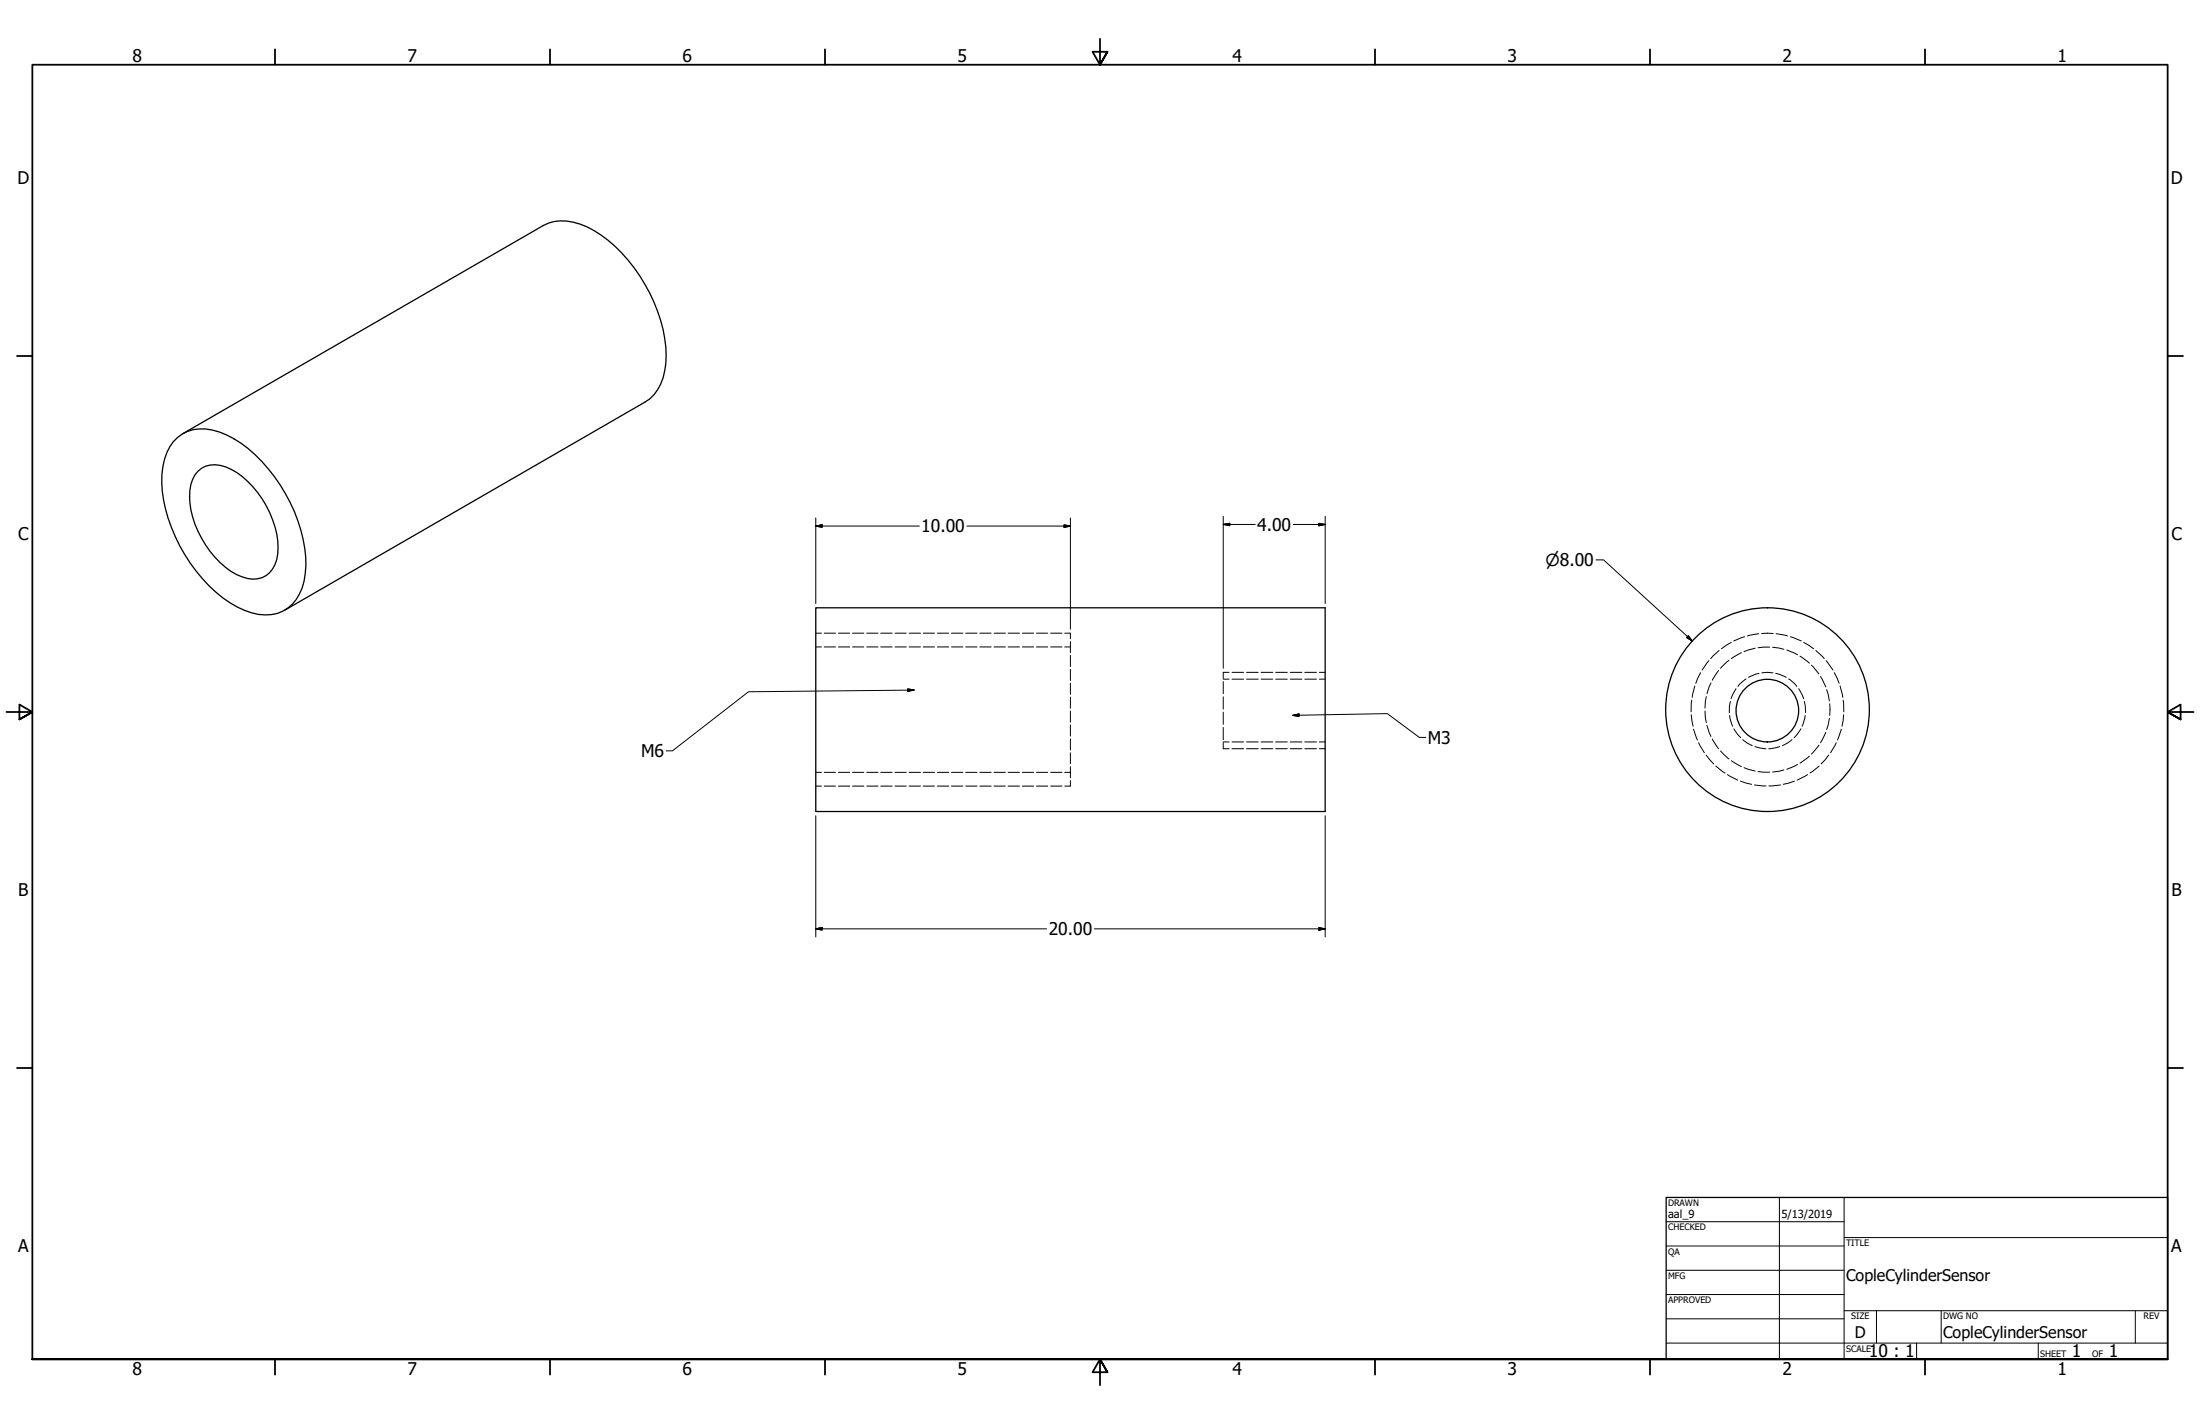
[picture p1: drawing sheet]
<svg xmlns="http://www.w3.org/2000/svg" width="864mm" height="559mm" viewBox="0 0 864 559" stroke-linecap="round" stroke-linejoin="round" font-family="sans-serif">
<!-- layer: Visible (ANSI) -->
<g fill="none" stroke="#000" stroke-width=".51">
<path d="M69.7 171.7a15.7 15.7 0 0 1 16.5-2.2 47.6 47.6 0 0 1 21.5 17.5 60.4 60.4 0 0 1 12.4 34.9 20.7 20.7 0 0 1-7.1 16.7 16.7 16.7 0 0 1-17 .9 54.8 54.8 0 0 1-25.5-25.3 55.1 55.1 0 0 1-6.9-28.1 20.6 20.6 0 0 1 6.1-14.4zM71.8 170.2l141.4-81.7a17.4 17.4 0 0 1 14.5-.6 52 52 0 0 1 25.5 23.7 55.6 55.6 0 0 1 8.2 31 18.9 18.9 0 0 1-8.2 15.2l-141.4 81.7M77.7 184.9a9.9 9.9 0 0 1 10.8-1.7 34.1 34.1 0 0 1 17.4 17.9 26.8 26.8 0 0 1 2 20.5 9.3 9.3 0 0 1-12.8 4.8 33.5 33.5 0 0 1-17.4-17.9 26.7 26.7 0 0 1-2.1-20.4l.9-1.7zM320.2 238.5h200v80h-200z"/>
<circle cx="693.8" cy="278.9" r="12.3"/>
<circle cx="693.8" cy="278.5" r="40"/>
</g>
<!-- layer: Hidden (ANSI) -->
<g fill="none" stroke="#000" stroke-width=".39">
<path d="M320.2 253.9h2.3M323.5 253.9h4.5M329.1 253.9h4.5M334.6 253.9h4.5M340.2 253.9h4.5M345.8 253.9h4.4M351.3 253.9h4.4M356.9 253.9h4.4M362.4 253.9h4.4M368 253.9h4.4M373.5 253.9h4.5M379.1 253.9h4.4"/>
<path d="M384.6 253.9h4.5M390.2 253.9h4.5M395.7 253.9h4.5M401.3 253.9h4.5M406.8 253.9h4.5M412.4 253.9h4.5M418 253.9h2.2M420.2 248.5v2.1M420.2 251.8v4.3M420.2 257.2v4.4M678.7 259.1l-3.3 3.2M683.6 256.2l-4 2.2"/>
<path d="M689 254.4l-4.4 1.3M694.7 253.9l-4.6 .3M695.8 254l4.5 .8M701.4 255.1l4.2 1.8M706.6 257.5l3.6 2.7M420.2 262.6v4.4M420.2 268.1v4.4M420.2 273.6v4.3M420.2 279v4.4M480.2 266.5h2.3M480.2 263.8v2.5M480.2 267.5v4.7"/>
<path d="M480.2 273.4v4.9M480.2 279.5v4.7M483.6 266.5h4.6M489.3 266.5h4.6M495 266.5h4.6M500.8 266.5h4.5M506.5 266.5h4.5M512.2 266.5h4.6M517.9 266.5h2.3M669.3 279l.5 4.6M669.8 273.4l-.5 4.5M671.6 268l-1.5 4.2"/>
<path d="M674.6 263.1l-2.5 3.9M711.1 261l2.9 3.5M714.6 265.5l2.1 4.1M717 270.6l1.1 4.5M718.2 276.2v4.5M420.2 284.5v4.4M420.2 289.9v4.4M420.2 295.4v4.3M480.2 291.1h2.3M480.2 285.4v4.9M480.2 291.4v2.4M483.6 291.1h4.6"/>
<path d="M489.3 291.1h4.6M495 291.1h4.6M500.8 291.1h4.5M506.5 291.1h4.5M512.2 291.1h4.6M517.9 291.1h2.3M670.1 284.7l1.5 4.3M672.1 290l2.5 3.8M675.4 294.7l3.3 3.1M679.6 298.5l4 2.3M705.6 300l-4.2 1.9M710.2 296.7l-3.6 2.8"/>
<path d="M714 292.4l-2.9 3.5M716.7 287.4l-2.1 4.1M718.1 281.9l-1.1 4.4M320.2 303.1h2.3M323.5 303.1h4.5M329.1 303.1h4.5M334.6 303.1h4.5M340.2 303.1h4.5M345.8 303.1h4.4M351.3 303.1h4.4M356.9 303.1h4.4M362.4 303.1h4.4"/>
<path d="M368 303.1h4.4M373.5 303.1h4.5M379.1 303.1h4.4M384.6 303.1h4.5M390.2 303.1h4.5M395.7 303.1h4.5M401.3 303.1h4.5M406.8 303.1h4.5M412.4 303.1h4.5M418 303.1h2.2M420.2 300.9v4.3M420.2 306.3v2.2"/>
<path d="M684.6 301.2l4.4 1.4M690.1 302.8l4.6 .2M700.3 302.1l-4.5 .9"/>
</g>
<!-- layer: Hidden Narrow (ANSI) -->
<g fill="none" stroke="#000" stroke-width=".39">
<path d="M320.2 248.5h2.3M323.5 248.5h4.5M329.1 248.5h4.5M334.6 248.5h4.5M340.2 248.5h4.5M345.8 248.5h4.4M351.3 248.5h4.4M356.9 248.5h4.4M362.4 248.5h4.4M368 248.5h4.4M373.5 248.5h4.5M379.1 248.5h4.4"/>
<path d="M384.6 248.5h4.5M390.2 248.5h4.5M395.7 248.5h4.5M401.3 248.5h4.5M406.8 248.5h4.5M412.4 248.5h4.5M418 248.5h2.2M670.8 259.3l-2.7 3.7M674.8 255.3l-3.2 3.1M679.6 252.1l-3.8 2.5M684.8 249.9l-4.2 1.6M690.4 248.7l-4.5 .9"/>
<path d="M691.5 248.6h4.6M697.2 248.7l4.5 .9M702.8 249.9l4.3 1.6M708 252.1l3.9 2.5M712.8 255.3l3.3 3.1M716.9 259.3l2.6 3.7M480.2 263.8h2.3M483.6 263.8h4.6M489.3 263.8h4.6M495 263.8h4.6M500.8 263.8h4.5M506.5 263.8h4.5"/>
<path d="M512.2 263.8h4.6M517.9 263.8h2.3M664.1 274.8l-.3 4.5M665.3 269.2l-1 4.4M667.6 264l-1.9 4.2M679.3 275.3l-.4 1.8-.1 2.6M681.5 270.3l-2 3.9M685.4 266.4l-2.5 2-.7 1M690.5 264.2l-4.1 1.6M691.6 264h4.4M697 264.2l4.2 1.6M702.1 266.4l2.5 2 .8 1"/>
<path d="M706.1 270.3l1.9 3.9M708.3 275.3l.4 1.8v2.6M720 264l1.9 4.2M722.3 269.2l1.1 4.4M723.5 274.8l.3 4.5M480.2 293.8h2.3M483.6 293.8h4.6M489.3 293.8h4.6M495 293.8h4.6M500.8 293.8h4.5M506.5 293.8h4.5M512.2 293.8h4.6"/>
<path d="M517.9 293.8h2.3M663.9 280.5l.7 4.5M664.8 286.1l1.5 4.3M666.8 291.5l2.2 3.9M669.7 296.3l3 3.5M678.9 280.7l1.2 4.3M680.7 286l2.6 3.5M684.1 290.3l1.6 1.2 2.1 1.1M688.9 293l4.3 .8M698.6 293l-4.3 .8M703.5 290.3l-1.7 1.2-2.1 1.1M706.9 286l-2.6 3.5"/>
<path d="M708.6 280.7l-1.2 4.3M717.9 296.3l-3 3.5M720.8 291.5l-2.2 3.9M722.8 286.1l-1.5 4.3M723.7 280.5l-.6 4.5M320.2 308.5h2.3M323.5 308.5h4.5M329.1 308.5h4.5M334.6 308.5h4.5M340.2 308.5h4.5M345.8 308.5h4.4M351.3 308.5h4.4"/>
<path d="M356.9 308.5h4.4M362.4 308.5h4.4M368 308.5h4.4M373.5 308.5h4.5M379.1 308.5h4.4M384.6 308.5h4.5M390.2 308.5h4.5M395.7 308.5h4.5M401.3 308.5h4.5M406.8 308.5h4.5M412.4 308.5h4.5M418 308.5h2.2"/>
<path d="M673.5 300.6l3.7 2.7M678.1 304l4 2.1M683.2 306.5l4.4 1.3M688.7 308l4.5 .4M698.9 308l-4.5 .4M704.4 306.5l-4.4 1.3M709.5 304l-4 2.1M714.1 300.6l-3.6 2.7"/>
</g>
<!-- layer: Border (ANSI) -->
<g fill="none" stroke="#000" stroke-width=".7">
<path d="M107.9 19.4v6M215.9 19.4v6M323.8 19.4v6M431.8 15.2v10.2l-2.9-5.1h5.8l-2.9 5.1 2.9-5.1M539.8 19.4v6M647.7 19.4v6M755.6 19.4v6M6.7 139.7h6M850.9 139.7h6M2.5 279.4h10.2l-5.1-2.9v5.8l5.1-2.9-5.1 2.9M861.1 279.4h-10.2l5.1-2.9v5.8l-5.1-2.9 5.1 2.9M6.7 419.1h6"/>
<path d="M850.9 419.1h6M12.7 533.4v-508h838.2v508h-838.2h838.2M107.9 533.4v6M215.9 533.4v6M323.8 533.4v6M434.7 538.5l-2.9-5.1 2.9 5.1h-5.8l2.9-5.1v10.2M539.8 533.4v6M647.7 533.4v6M755.6 533.4v6"/>
</g>
<!-- layer: Title (ANSI) -->
<g fill="none" stroke="#000" stroke-width=".39">
<path d="M654 479.4h69.9M698.5 469.9v63.5M723.9 469.9v63.5M654 488.9h69.9M654 498.5h69.9M723.9 485.6h127M654 508h69.9M654 517.5h69.9M723.9 514.3h127M736.6 514.3v12.7M762 514.3v12.7M838.2 514.3v12.7"/>
<path d="M654 527h196.9M752.3 527v6.4M800.1 527v6.4"/>
</g>
<path d="M654 469.9h196.9v63.5h-196.9z" fill="none" stroke="#000" stroke-width=".51"/>
<!-- layer: Dimension (ANSI) -->
<g fill="none" stroke="#000" stroke-width=".39">
<path d="M320.2 206.4l2.5-.5v1zM320.2 203.3v33.6M320.2 206.4h40.7M379.5 206.4h40.7M417.7 205.9l2.5 .5-2.5 .5zM420.2 203.3v43.6M480.2 205.8l2.5-.4v.9zM480.2 205.8h12.6M480.2 202.6v59.7M507.7 205.8h12.5M517.7 205.4l2.5 .4-2.5 .5zM520.2 202.6v34.3"/>
<path d="M626.5 219.7h3l34.8 31.8M662.7 249.4l1.6 2.1-2.2-1.3zM320.2 320.1v47.6M520.2 320.1v47.6M320.2 364.5l2.5-.5v1zM320.2 364.5h90.6M429.6 364.5h90.6M517.7 364l2.5 .5-2.5 .5z"/>
</g>
<g fill="#000" stroke="#000" stroke-width=".39">
<path d="M320.2 206.4l2.5-.5zM320.2 206.4l2.5-.5v1zM417.7 206.9l2.5-.5zM417.7 205.9l2.5 .5-2.5 .5zM480.2 205.8l2.5-.4zM480.2 205.8l2.5-.4v.9zM517.7 206.3l2.5-.5zM517.7 205.4l2.5 .4-2.5 .5zM662.1 250.2l2.2 1.3zM662.7 249.4l1.6 2.1-2.2-1.3zM320.2 364.5l2.5-.5zM320.2 364.5l2.5-.5v1z"/>
<path d="M517.7 365l2.5-.5zM517.7 364l2.5 .5-2.5 .5z"/>
</g>
<!-- layer: Symbol (ANSI) -->
<path d="M356.3 270.3l2.5 .5-2.4 .5zM358.8 270.8l-65 .7-29.8 23.1h-2.5M507.4 280.7l2.5-.5v1zM507.4 280.7l37.2-.7 12.5 9.4h2.6" fill="none" stroke="#000" stroke-width=".39"/>
<path d="M356.4 271.3l2.4-.5zM356.3 270.3l2.5 .5-2.4 .5zM507.4 280.7l2.5-.5zM507.4 280.7l2.5-.5v1z" fill="#000" stroke="#000" stroke-width=".39"/>
<g font-size="6.9">
<text x="52.1" y="24.4">8</text>
<text x="160" y="24.4">7</text>
<text x="268" y="24.4">6</text>
<text x="375.9" y="24.4">5</text>
<text x="483.9" y="24.4">4</text>
<text x="591.8" y="24.4">3</text>
<text x="699.8" y="24.4">2</text>
<text x="807.7" y="24.4">1</text>
<text x="6.9" y="72.3">D</text>
<text x="852.1" y="72.3">D</text>
<text x="361.6" y="208.9">10.00</text>
<text x="493.5" y="208.3">4.00</text>
<text x="7.1" y="212">C</text>
<text x="852.4" y="212">C</text>
<text x="560.5" y="291.8">M3</text>
<text x="251.7" y="297.2">M6</text>
<text x="7.2" y="351.7">B</text>
<text x="852.4" y="351.7">B</text>
<text x="411.7" y="367">20.00</text>
<text x="7.1" y="491.4">A</text>
<text x="852.3" y="491.4">A</text>
<text x="733.6" y="532.5">10 : 1</text>
<text x="813.2" y="532.6">1</text>
<text x="827.8" y="532.6">1</text>
<text x="52.1" y="539.4">8</text>
<text x="160" y="539.4">7</text>
<text x="268" y="539.4">6</text>
<text x="375.9" y="539.4">5</text>
<text x="483.9" y="539.4">4</text>
<text x="591.8" y="539.4">3</text>
<text x="699.8" y="539.4">2</text>
<text x="807.7" y="539.4">1</text>
</g>
<text font-size="6.5" x="606.7" y="222.1">⌀8.00</text>
<g font-size="6.3">
<text x="724.7" y="502.9">CopleCylinderSensor</text>
<text x="728.1" y="524.9">D</text>
<text x="762.8" y="525">CopleCylinderSensor</text>
</g>
<g font-size="4.4">
<text x="654.8" y="478">aal_9</text>
<text x="699.3" y="478">5/13/2019</text>
</g>
<g font-size="3.5">
<text x="654.8" y="473.2">DRAWN</text>
<text x="654.8" y="482.8">CHECKED</text>
<text x="724.7" y="488.9">TITLE</text>
<text x="654.8" y="492.3">QA</text>
<text x="654.8" y="501.8">MFG</text>
<text x="654.8" y="511.4">APPROVED</text>
<text x="726.7" y="517.7">SIZE</text>
<text x="762.8" y="517.7">DWG NO</text>
<text x="841.4" y="517.7">REV</text>
<text x="724.7" y="530.4">SCALE</text>
<text x="800.9" y="532.6">SHEET</text>
<text x="821.3" y="532.6">OF</text>
</g>
</svg>
